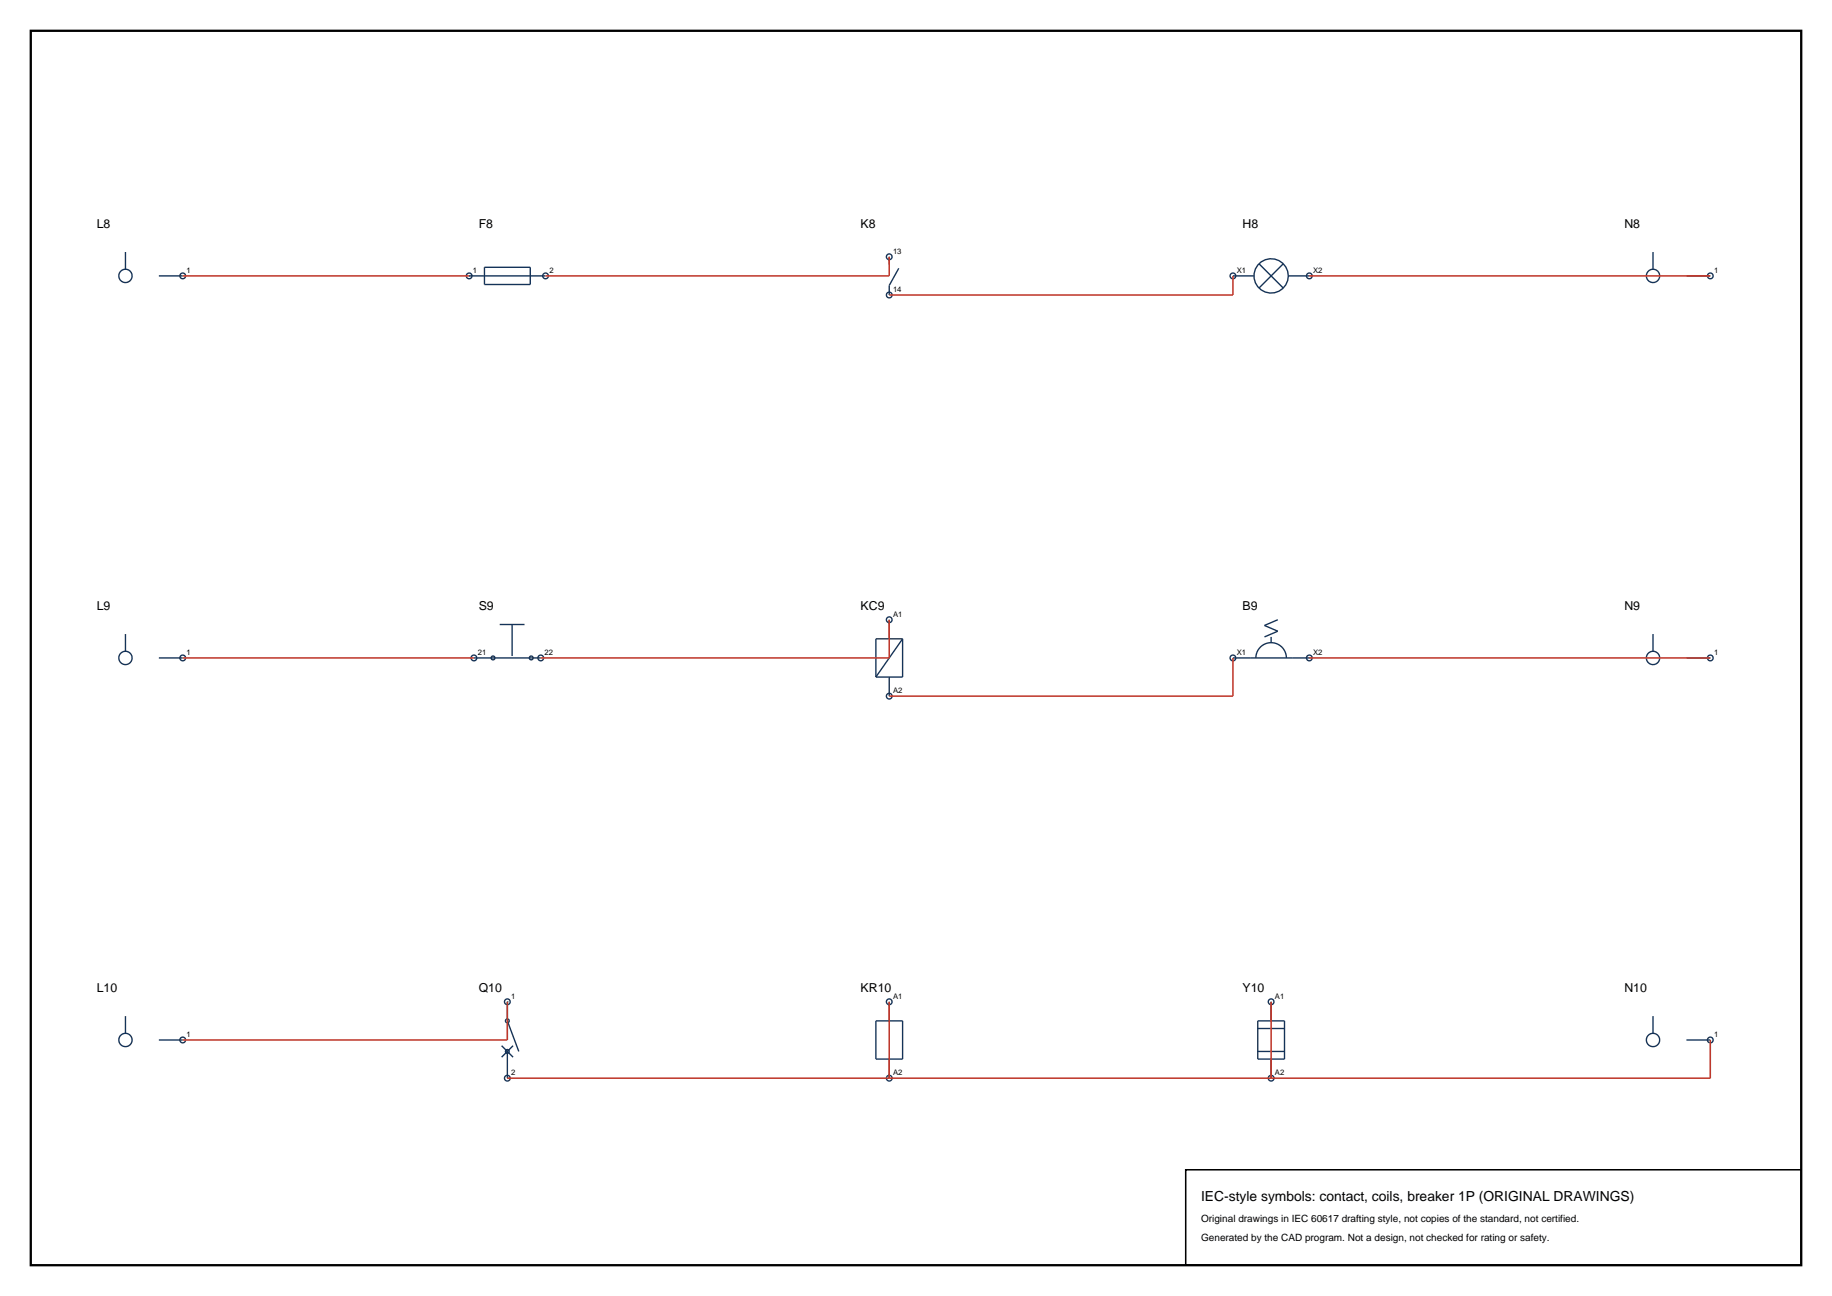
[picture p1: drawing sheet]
<svg xmlns="http://www.w3.org/2000/svg" width="420mm" height="297mm" viewBox="0 0 420 297" stroke-linecap="round" stroke-linejoin="round" font-family="sans-serif">
<path d="M7.1 7.1h405.8v282.8h-405.8z" fill="none" stroke="#000" stroke-width=".53"/>
<g fill="none" stroke="#143359" stroke-width=".32">
<path d="M28.8 57.8v3.9M203.9 58.9v1.7M203.9 58.9h.1M379 57.8v3.9M36.4 63.2h5.5M107.6 63.2h17.5M111.1 61.3h10.5v3.9h-10.5zM203.9 67.6h.1M206.1 61.5l-2.2 3.9v2.2M282.7 63.2h4.8M288.6 60.4l5.6 5.6M294.2 60.4l-5.6 5.6"/>
<path d="M295.4 63.2h4.8M386.6 63.2h5.5M28.8 145.3v3.9M36.4 150.8h5.5M108.7 150.8h15.3M114.6 143.1h5.7M117.4 143.1v7.2M203.9 142v4.4M203.9 155.2v4.3M203.9 142h.1M203.9 159.5h.1M206.9 146.4v8.8h-6.1"/>
<path d="M206.9 146.4h-6.1v8.8M206.9 146.4l-6.1 8.8M282.7 150.8h17.5M287.9 150.8a3.5 3.5 0 0 1 3.5-3.5 3.5 3.5 0 0 1 3.5 3.5M291.4 146v1.3M292.9 142l-3 1.3 3 1.3-3 1.4M379 145.3v3.9M386.6 150.8h5.5M28.8 232.9v3.9M36.4 238.3h5.5M115 239.6l2.6 2.7M116.3 229.6v4.4l2.6 7"/>
<path d="M117.6 239.6l-2.6 2.7M200.8 234h6.1v8.7h-6.1zM203.9 229.6v4.4M203.9 229.6h.1M288.3 234h6.2v8.7h-6.2zM288.3 235.7h6.2M291.4 229.6v4.4M291.4 229.6h.1M379 232.9v3.9M386.6 238.3h5.5M116.3 241v6.1M203.9 242.7v4.4"/>
<path d="M203.9 247.1h.1M288.3 241h6.2M291.4 242.7v4.4M291.4 247.1h.1"/>
<circle cx="203.9" cy="58.8" r=".66"/>
<circle cx="28.8" cy="63.2" r="1.53"/>
<circle cx="41.9" cy="63.2" r=".66"/>
<circle cx="107.6" cy="63.2" r=".66"/>
<circle cx="125.1" cy="63.2" r=".66"/>
<circle cx="203.9" cy="67.6" r=".66"/>
<circle cx="282.7" cy="63.2" r=".66"/>
<circle cx="291.4" cy="63.2" r="3.9"/>
<circle cx="300.2" cy="63.2" r=".66"/>
<circle cx="379" cy="63.2" r="1.53"/>
<circle cx="392.1" cy="63.2" r=".66"/>
<circle cx="28.8" cy="150.8" r="1.53"/>
<circle cx="41.9" cy="150.8" r=".66"/>
<circle cx="108.7" cy="150.8" r=".66"/>
<circle cx="113" cy="150.8" r=".44"/>
<circle cx="121.8" cy="150.8" r=".44"/>
<circle cx="124" cy="150.8" r=".66"/>
<circle cx="203.9" cy="142" r=".66"/>
<circle cx="203.9" cy="159.5" r=".66"/>
<circle cx="282.7" cy="150.8" r=".66"/>
<circle cx="300.2" cy="150.8" r=".66"/>
<circle cx="379" cy="150.8" r="1.53"/>
<circle cx="392.1" cy="150.8" r=".66"/>
<circle cx="28.8" cy="238.3" r="1.53"/>
<circle cx="41.9" cy="238.3" r=".66"/>
<circle cx="116.3" cy="229.6" r=".66"/>
<circle cx="116.3" cy="234" r=".44"/>
<circle cx="203.9" cy="229.6" r=".66"/>
<circle cx="291.4" cy="229.6" r=".66"/>
<circle cx="379" cy="238.3" r="1.53"/>
<circle cx="392.1" cy="238.3" r=".66"/>
<circle cx="116.3" cy="247.1" r=".66"/>
<circle cx="116.3" cy="241" r=".44"/>
<circle cx="203.9" cy="247.1" r=".66"/>
<circle cx="291.4" cy="247.1" r=".66"/>
</g>
<path d="M203.9 58.9v4.3h-78.8M41.9 63.2h65.7M282.7 63.2v4.4h-78.8M300.2 63.2h91.9M41.9 150.8h66.8M203.9 142v8.8h-79.9M282.7 150.8v8.7h-78.8M300.2 150.8h91.9M116.3 229.6v8.7h-74.4M203.9 229.6v17.5M291.4 229.6v17.5M392.1 238.3v8.8h-275.8" fill="none" stroke="#bf382b" stroke-width=".35"/>
<path d="M271.8 268.1h141.1v21.8h-141.1z" fill="none" stroke="#000" stroke-width=".35"/>
<text font-size="3.2" x="275.4" y="275.1">IEC-style symbols: contact, coils, breaker 1P (ORIGINAL DRAWINGS)</text>
<g font-size="2.8">
<text x="22.2" y="52.3">L8</text>
<text x="109.7" y="52.3">F8</text>
<text x="197.3" y="52.3">K8</text>
<text x="284.9" y="52.3">H8</text>
<text x="372.4" y="52.3">N8</text>
<text x="22.2" y="139.8">L9</text>
<text x="109.7" y="139.8">S9</text>
<text x="197.3" y="139.8">KC9</text>
<text x="284.9" y="139.8">B9</text>
<text x="372.4" y="139.8">N9</text>
<text x="22.2" y="227.4">L10</text>
<text x="109.7" y="227.4">Q10</text>
<text x="197.3" y="227.4">KR10</text>
<text x="284.9" y="227.4">Y10</text>
<text x="372.4" y="227.4">N10</text>
</g>
<g font-size="2.3">
<text x="275.4" y="280.1">Original drawings in IEC 60617 drafting style, not copies of the standard, not certified.</text>
<text x="275.4" y="284.3">Generated by the CAD program. Not a design, not checked for rating or safety.</text>
</g>
<g font-size="1.8">
<text x="204.7" y="58.2">13</text>
<text x="42.8" y="62.6">1</text>
<text x="108.4" y="62.6">1</text>
<text x="125.9" y="62.6">2</text>
<text x="283.5" y="62.6">X1</text>
<text x="301" y="62.6">X2</text>
<text x="393" y="62.6">1</text>
<text x="204.7" y="66.9">14</text>
<text x="204.7" y="141.4">A1</text>
<text x="42.8" y="150.1">1</text>
<text x="109.5" y="150.1">21</text>
<text x="124.8" y="150.1">22</text>
<text x="283.5" y="150.1">X1</text>
<text x="301" y="150.1">X2</text>
<text x="393" y="150.1">1</text>
<text x="204.7" y="158.9">A2</text>
<text x="117.2" y="228.9">1</text>
<text x="204.7" y="228.9">A1</text>
<text x="292.3" y="228.9">A1</text>
<text x="42.8" y="237.7">1</text>
<text x="393" y="237.7">1</text>
<text x="117.2" y="246.4">2</text>
<text x="204.7" y="246.4">A2</text>
<text x="292.3" y="246.4">A2</text>
</g>
</svg>
